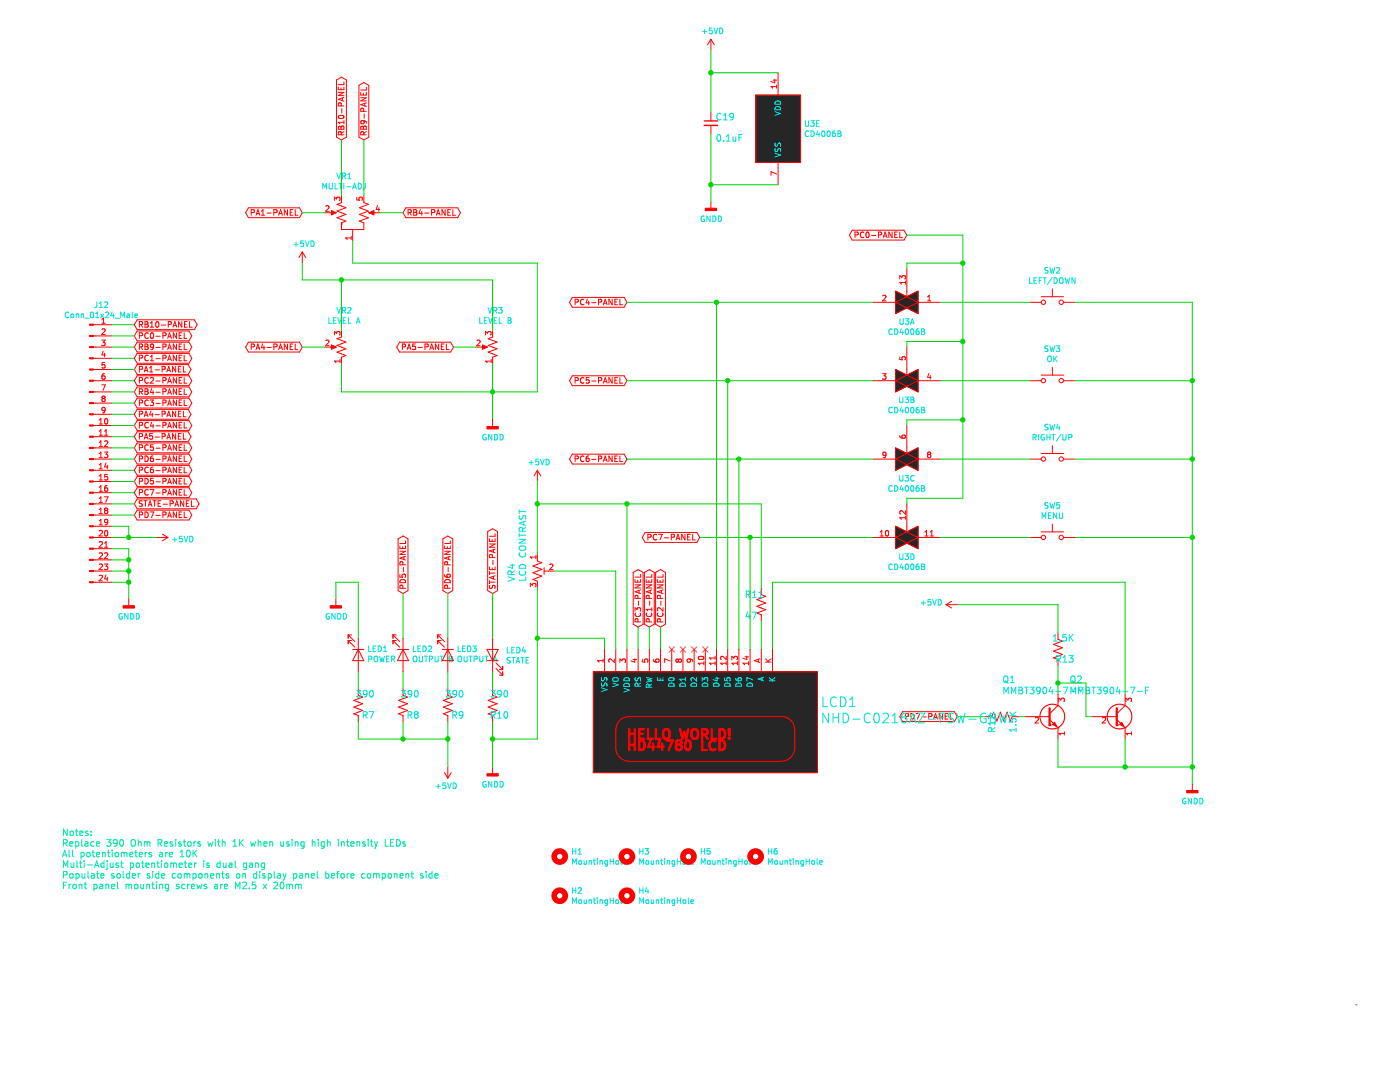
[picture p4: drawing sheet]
EESchema Schematic File Version 4
LIBS:mk312-cache
EELAYER 29 0
EELAYER END
$Descr User 12505 9368
encoding utf-8
Sheet 4 6
Title "Panel Circuit"
Date "2019-05-17"
Rev "1"
Comp ""
Comment1 ""
Comment2 ""
Comment3 ""
Comment4 ""
$EndDescr
Wire Wire Line
	3200 5700 3200 5200
Wire Wire Line
	5400 5800 5400 5700
Wire Wire Line
	4000 6600 3600 6600
Wire Wire Line
	3200 6600 3600 6600
Connection ~ 3600 6600
$Comp
L Device:R_US R?
U 1 1
P 6800 5400
AR Path="/BCDF5D1A" Ref="R?"  Part="1" 
AR Path="/5CB412A8/BCDF5D1A" Ref="R11"  Part="1" 
F 0 "R11" H 6650 5459 59  0000 L BNN
F 1 "47" H 6650 5270 59  0000 L BNN
F 2 "Resistor_SMD:R_0603_1608Metric" H 6800 5400 50  0001 C CNN
F 3 "https://www.mouser.com/datasheet/2/315/AOA0000C331-1141874.pdf" H 6800 5400 50  0001 C CNN
F 4 "Panasonic" H 6800 5400 50  0001 C CNN "Manufacturer_Name"
F 5 "ERJ-PA3F47R0V" H 6800 5400 50  0001 C CNN "Manufacturer_Part_Number"
F 6 "667-ERJ-PA3F47R0V" H 6800 5400 50  0001 C CNN "Mouser Part Number"
	1    6800 5400
	1    0    0    -1  
$EndComp
$Comp
L Device:R_POT_TRIM_US VR?
U 1 1
P 4800 5100
AR Path="/AEDBA381" Ref="VR?"  Part="1" 
AR Path="/5CB412A8/AEDBA381" Ref="VR4"  Part="1" 
F 0 "VR4" V 4600 5000 59  0000 L BNN
F 1 "LCD CONTRAST" V 4700 5000 59  0000 L BNN
F 2 "Potentiometer_SMD:Potentiometer_Bourns_TC33X_Vertical" H 4800 5100 50  0001 C CNN
F 3 "https://www.mouser.com/datasheet/2/54/c33-778219.pdf" H 4800 5100 50  0001 C CNN
F 4 "Bourns" H 4800 5100 50  0001 C CNN "Manufacturer_Name"
F 5 "TC33X-2-103E" H 4800 5100 50  0001 C CNN "Manufacturer_Part_Number"
F 6 "652-TC33X-2-103E" H 4800 5100 50  0001 C CNN "Mouser Part Number"
	1    4800 5100
	1    0    0    -1  
$EndComp
$Comp
L Device:R_US R?
U 1 1
P 4000 6300
AR Path="/D91538FF" Ref="R?"  Part="1" 
AR Path="/5CB412A8/D91538FF" Ref="R9"  Part="1" 
F 0 "R9" H 3850 6359 59  0000 L BNN
F 1 "390" H 3850 6170 59  0000 L BNN
F 2 "Resistor_SMD:R_0603_1608Metric" H 4000 6300 50  0001 C CNN
F 3 "https://www.mouser.com/datasheet/2/315/AOA0000C331-1141874.pdf" H 4000 6300 50  0001 C CNN
F 4 "Panasonic" H 4000 6300 50  0001 C CNN "Manufacturer_Name"
F 5 "ERJ-PA3F3900V" H 4000 6300 50  0001 C CNN "Manufacturer_Part_Number"
F 6 "667-ERJ-PA3F3900V" H 4000 6300 50  0001 C CNN "Mouser Part Number"
	1    4000 6300
	-1   0    0    1   
$EndComp
$Comp
L Device:R_US R?
U 1 1
P 3600 6300
AR Path="/F12CABB7" Ref="R?"  Part="1" 
AR Path="/5CB412A8/F12CABB7" Ref="R8"  Part="1" 
F 0 "R8" H 3450 6359 59  0000 L BNN
F 1 "390" H 3450 6170 59  0000 L BNN
F 2 "Resistor_SMD:R_0603_1608Metric" H 3600 6300 50  0001 C CNN
F 3 "https://www.mouser.com/datasheet/2/315/AOA0000C331-1141874.pdf" H 3600 6300 50  0001 C CNN
F 4 "Panasonic" H 3600 6300 50  0001 C CNN "Manufacturer_Name"
F 5 "ERJ-PA3F3900V" H 3600 6300 50  0001 C CNN "Manufacturer_Part_Number"
F 6 "667-ERJ-PA3F3900V" H 3600 6300 50  0001 C CNN "Mouser Part Number"
	1    3600 6300
	-1   0    0    1   
$EndComp
$Comp
L Device:C_Small C?
U 1 1
P 6350 1100
AR Path="/43BA316E" Ref="C?"  Part="1" 
AR Path="/5CB412A8/43BA316E" Ref="C19"  Part="1" 
F 0 "C19" H 6390 1125 59  0000 L BNN
F 1 "0.1uF" H 6390 935 59  0000 L BNN
F 2 "Capacitor_SMD:C_0402_1005Metric" H 6350 1100 50  0001 C CNN
F 3 "https://www.mouser.com/datasheet/2/281/murata_03122018_GCM_Series-1310150.pdf" H 6350 1100 50  0001 C CNN
F 4 "Murata" H 6350 1100 50  0001 C CNN "Manufacturer_Name"
F 5 "GCM155R71C104JA55D" H 6350 1100 50  0001 C CNN "Manufacturer_Part_Number"
F 6 "81-GCM155R71C104JA5D" H 6350 1100 50  0001 C CNN "Mouser Part Number"
	1    6350 1100
	1    0    0    -1  
$EndComp
$Comp
L Device:R_US R?
U 1 1
P 3200 6300
AR Path="/867FC228" Ref="R?"  Part="1" 
AR Path="/5CB412A8/867FC228" Ref="R7"  Part="1" 
F 0 "R7" H 3050 6359 59  0000 L BNN
F 1 "390" H 3050 6170 59  0000 L BNN
F 2 "Resistor_SMD:R_0603_1608Metric" H 3200 6300 50  0001 C CNN
F 3 "https://www.mouser.com/datasheet/2/315/AOA0000C331-1141874.pdf" H 3200 6300 50  0001 C CNN
F 4 "Panasonic" H 3200 6300 50  0001 C CNN "Manufacturer_Name"
F 5 "ERJ-PA3F3900V" H 3200 6300 50  0001 C CNN "Manufacturer_Part_Number"
F 6 "667-ERJ-PA3F3900V" H 3200 6300 50  0001 C CNN "Mouser Part Number"
	1    3200 6300
	-1   0    0    1   
$EndComp
$Comp
L Transistor_BJT:2N3904 Q?
U 1 1
P 9350 6400
AR Path="/6A33A87D" Ref="Q?"  Part="1" 
AR Path="/5CB412A8/6A33A87D" Ref="Q1"  Part="1" 
F 0 "Q1" H 8950 6700 59  0000 L BNN
F 1 "MMBT3904-7-F" H 8950 6600 59  0000 L BNN
F 2 "Package_TO_SOT_SMD:SOT-23" H 9350 6400 50  0001 C CNN
F 3 "https://www.mouser.com/datasheet/2/115/ds30036-41708.pdf" H 9350 6400 50  0001 C CNN
F 4 "Diodes Incorporated" H 9350 6400 50  0001 C CNN "Manufacturer_Name"
F 5 "MMBT3904-7-F" H 9350 6400 50  0001 C CNN "Manufacturer_Part_Number"
F 6 "621-MMBT3904-F" H 9350 6400 50  0001 C CNN "Mouser Part Number"
	1    9350 6400
	1    0    0    -1  
$EndComp
$Comp
L Transistor_BJT:2N3904 Q?
U 1 1
P 9950 6400
AR Path="/2D2CC871" Ref="Q?"  Part="1" 
AR Path="/5CB412A8/2D2CC871" Ref="Q2"  Part="1" 
F 0 "Q2" H 9550 6700 59  0000 L BNN
F 1 "MMBT3904-7-F" H 9550 6600 59  0000 L BNN
F 2 "Package_TO_SOT_SMD:SOT-23" H 9950 6400 50  0001 C CNN
F 3 "https://www.mouser.com/datasheet/2/115/ds30036-41708.pdf" H 9950 6400 50  0001 C CNN
F 4 "Diodes Incorporated" H 9950 6400 50  0001 C CNN "Manufacturer_Name"
F 5 "MMBT3904-7-F" H 9950 6400 50  0001 C CNN "Manufacturer_Part_Number"
F 6 "621-MMBT3904-F" H 9950 6400 50  0001 C CNN "Mouser Part Number"
	1    9950 6400
	1    0    0    -1  
$EndComp
$Comp
L Device:R_US R?
U 1 1
P 8950 6400
AR Path="/326F79C8" Ref="R?"  Part="1" 
AR Path="/5CB412A8/326F79C8" Ref="R12"  Part="1" 
F 0 "R12" H 8800 6459 59  0000 L BNN
F 1 "1.5K" H 8800 6270 59  0000 L BNN
F 2 "Resistor_SMD:R_0603_1608Metric" H 8950 6400 50  0001 C CNN
F 3 "https://www.mouser.com/datasheet/2/315/AOA0000C331-1141874.pdf" H 8950 6400 50  0001 C CNN
F 4 "Panasonic" H 8950 6400 50  0001 C CNN "Manufacturer_Name"
F 5 "ERJ-PA3F1501V" H 8950 6400 50  0001 C CNN "Manufacturer_Part_Number"
F 6 "667-ERJ-PA3F1501V" H 8950 6400 50  0001 C CNN "Mouser Part Number"
	1    8950 6400
	0    -1   -1   0   
$EndComp
$Comp
L Device:R_US R?
U 1 1
P 9450 5800
AR Path="/EB1BE326" Ref="R?"  Part="1" 
AR Path="/5CB412A8/EB1BE326" Ref="R13"  Part="1" 
F 0 "R13" H 9300 5859 59  0000 L BNN
F 1 "1.5K" H 9300 5670 59  0000 L BNN
F 2 "Resistor_SMD:R_0603_1608Metric" H 9450 5800 50  0001 C CNN
F 3 "https://www.mouser.com/datasheet/2/315/AOA0000C331-1141874.pdf" H 9450 5800 50  0001 C CNN
F 4 "Panasonic" H 9450 5800 50  0001 C CNN "Manufacturer_Name"
F 5 "ERJ-PA3F1501V" H 9450 5800 50  0001 C CNN "Manufacturer_Part_Number"
F 6 "667-ERJ-PA3F1501V" H 9450 5800 50  0001 C CNN "Mouser Part Number"
	1    9450 5800
	-1   0    0    1   
$EndComp
$Comp
L Device:R_US R?
U 1 1
P 4400 6300
AR Path="/88B124BF" Ref="R?"  Part="1" 
AR Path="/5CB412A8/88B124BF" Ref="R10"  Part="1" 
F 0 "R10" H 4250 6359 59  0000 L BNN
F 1 "390" H 4250 6170 59  0000 L BNN
F 2 "Resistor_SMD:R_0603_1608Metric" H 4400 6300 50  0001 C CNN
F 3 "https://www.mouser.com/datasheet/2/315/AOA0000C331-1141874.pdf" H 4400 6300 50  0001 C CNN
F 4 "Panasonic" H 4400 6300 50  0001 C CNN "Manufacturer_Name"
F 5 "ERJ-PA3F3900V" H 4400 6300 50  0001 C CNN "Manufacturer_Part_Number"
F 6 "667-ERJ-PA3F3900V" H 4400 6300 50  0001 C CNN "Mouser Part Number"
	1    4400 6300
	-1   0    0    1   
$EndComp
Text Notes 550  7950 0    59   ~ 0
Notes:\nReplace 390 Ohm Resistors with 1K when using high intensity LEDs\nAll potentiometers are 10K\nMulti-Adjust potentiometer is dual gang\nPopulate solder side components on display panel before component side\nFront panel mounting screws are M2.5 x 20mm
Text GLabel 8100 2100 0    50   BiDi ~ 0
PC0-PANEL
Text GLabel 5600 2700 0    50   BiDi ~ 0
PC4-PANEL
Text GLabel 5600 3400 0    50   BiDi ~ 0
PC5-PANEL
Text GLabel 5600 4100 0    50   BiDi ~ 0
PC6-PANEL
Text GLabel 6250 4800 0    50   BiDi ~ 0
PC7-PANEL
Text GLabel 5700 5600 1    50   BiDi ~ 0
PC3-PANEL
Text GLabel 5900 5600 1    50   BiDi ~ 0
PC2-PANEL
Text GLabel 5800 5600 1    50   BiDi ~ 0
PC1-PANEL
Text GLabel 8550 6400 0    50   BiDi ~ 0
PD7-PANEL
Wire Wire Line
	5700 5800 5700 5600
Wire Wire Line
	5800 5800 5800 5600
Wire Wire Line
	5900 5800 5900 5600
Text GLabel 2700 1900 0    50   BiDi ~ 0
PA1-PANEL
Text GLabel 3600 5300 1    50   BiDi ~ 0
PD5-PANEL
Text GLabel 4000 5300 1    50   BiDi ~ 0
PD6-PANEL
Text GLabel 3050 1250 1    50   BiDi ~ 0
RB10-PANEL
Text GLabel 3250 1250 1    50   BiDi ~ 0
RB9-PANEL
Text GLabel 3600 1900 2    50   BiDi ~ 0
RB4-PANEL
Text GLabel 4400 5300 1    50   BiDi ~ 0
STATE-PANEL
Text GLabel 2700 3100 0    50   BiDi ~ 0
PA4-PANEL
Text GLabel 4050 3100 0    50   BiDi ~ 0
PA5-PANEL
Wire Wire Line
	4000 5300 4000 5700
Wire Wire Line
	3600 5300 3600 5700
Wire Wire Line
	3200 5200 3000 5200
Wire Wire Line
	3000 5200 3000 5350
Wire Wire Line
	4400 5300 4400 5700
Wire Wire Line
	4950 5100 5500 5100
$Comp
L Switch:SW_Push SW2
U 1 1
P 9400 2700
F 0 "SW2" H 9400 2985 50  0000 C CNN
F 1 "LEFT/DOWN" H 9400 2894 50  0000 C CNN
F 2 "mk312-smd-footprints:E-Switch_Tactile_TL1105" H 9400 2900 50  0001 C CNN
F 3 "https://www.mouser.com/datasheet/2/140/XP0214A-1511152.pdf" H 9400 2900 50  0001 C CNN
F 4 "E-Switch" H 9400 2700 50  0001 C CNN "Manufacturer_Name"
F 5 "TL1105SPF160Q" H 9400 2700 50  0001 C CNN "Manufacturer_Part_Number"
F 6 "612-TL1105SP" H 9400 2700 50  0001 C CNN "Mouser Part Number"
	1    9400 2700
	1    0    0    -1  
$EndComp
$Comp
L Switch:SW_Push SW3
U 1 1
P 9400 3400
F 0 "SW3" H 9400 3685 50  0000 C CNN
F 1 "OK" H 9400 3594 50  0000 C CNN
F 2 "mk312-smd-footprints:E-Switch_Tactile_TL1105" H 9400 3600 50  0001 C CNN
F 3 "https://www.mouser.com/datasheet/2/140/XP0214A-1511152.pdf" H 9400 3600 50  0001 C CNN
F 4 "E-Switch" H 9400 3400 50  0001 C CNN "Manufacturer_Name"
F 5 "TL1105SPF160Q" H 9400 3400 50  0001 C CNN "Manufacturer_Part_Number"
F 6 "612-TL1105SP" H 9400 3400 50  0001 C CNN "Mouser Part Number"
	1    9400 3400
	1    0    0    -1  
$EndComp
$Comp
L Switch:SW_Push SW4
U 1 1
P 9400 4100
F 0 "SW4" H 9400 4385 50  0000 C CNN
F 1 "RIGHT/UP" H 9400 4294 50  0000 C CNN
F 2 "mk312-smd-footprints:E-Switch_Tactile_TL1105" H 9400 4300 50  0001 C CNN
F 3 "https://www.mouser.com/datasheet/2/140/XP0214A-1511152.pdf" H 9400 4300 50  0001 C CNN
F 4 "E-Switch" H 9400 4100 50  0001 C CNN "Manufacturer_Name"
F 5 "TL1105SPF160Q" H 9400 4100 50  0001 C CNN "Manufacturer_Part_Number"
F 6 "612-TL1105SP" H 9400 4100 50  0001 C CNN "Mouser Part Number"
	1    9400 4100
	1    0    0    -1  
$EndComp
$Comp
L Switch:SW_Push SW5
U 1 1
P 9400 4800
F 0 "SW5" H 9400 5085 50  0000 C CNN
F 1 "MENU" H 9400 4994 50  0000 C CNN
F 2 "mk312-smd-footprints:E-Switch_Tactile_TL1105" H 9400 5000 50  0001 C CNN
F 3 "https://www.mouser.com/datasheet/2/140/XP0214A-1511152.pdf" H 9400 5000 50  0001 C CNN
F 4 "E-Switch" H 9400 4800 50  0001 C CNN "Manufacturer_Name"
F 5 "TL1105SPF160Q" H 9400 4800 50  0001 C CNN "Manufacturer_Part_Number"
F 6 "612-TL1105SP" H 9400 4800 50  0001 C CNN "Mouser Part Number"
	1    9400 4800
	1    0    0    -1  
$EndComp
$Comp
L Device:LED LED1
U 1 1
P 3200 5850
F 0 "LED1" V 3145 5929 50  0000 L CNN
F 1 "POWER" V 3236 5929 50  0000 L CNN
F 2 "LED_SMD:LED_Cree-PLCC4_3.2x2.8mm_CCW" H 3200 5850 50  0001 C CNN
F 3 "https://www.mouser.com/datasheet/2/90/1410-CLM2D-GPC-BPC-1275496.pdf" H 3200 5850 50  0001 C CNN
F 4 "Cree" H 3200 5850 50  0001 C CNN "Manufacturer_Name"
F 5 "CLM2D-BPC-CWBYA453" H 3200 5850 50  0001 C CNN "Manufacturer_Part_Number"
F 6 "941-CLM2DBPCCWBYA453" H 3200 5850 50  0001 C CNN "Mouser Part Number"
	1    3200 5850
	0    1    1    0   
$EndComp
$Comp
L Device:LED LED2
U 1 1
P 3600 5850
F 0 "LED2" V 3545 5929 50  0000 L CNN
F 1 "OUTPUT B" V 3636 5929 50  0000 L CNN
F 2 "LED_SMD:LED_Cree-PLCC4_3.2x2.8mm_CCW" H 3600 5850 50  0001 C CNN
F 3 "https://www.mouser.com/datasheet/2/90/1410-CLM2D-GPC-BPC-1275496.pdf" H 3600 5850 50  0001 C CNN
F 4 "Cree" H 3600 5850 50  0001 C CNN "Manufacturer_Name"
F 5 "CLM2D-BPC-CWBYA453" H 3600 5850 50  0001 C CNN "Manufacturer_Part_Number"
F 6 "941-CLM2DBPCCWBYA453" H 3600 5850 50  0001 C CNN "Mouser Part Number"
	1    3600 5850
	0    1    1    0   
$EndComp
$Comp
L Device:LED LED3
U 1 1
P 4000 5850
F 0 "LED3" V 3945 5928 50  0000 L CNN
F 1 "OUTPUT A" V 4036 5928 50  0000 L CNN
F 2 "LED_SMD:LED_Cree-PLCC4_3.2x2.8mm_CCW" H 4000 5850 50  0001 C CNN
F 3 "https://www.mouser.com/datasheet/2/90/1410-CLM2D-GPC-BPC-1275496.pdf" H 4000 5850 50  0001 C CNN
F 4 "Cree" H 4000 5850 50  0001 C CNN "Manufacturer_Name"
F 5 "CLM2D-BPC-CWBYA453" H 4000 5850 50  0001 C CNN "Manufacturer_Part_Number"
F 6 "941-CLM2DBPCCWBYA453" H 4000 5850 50  0001 C CNN "Mouser Part Number"
	1    4000 5850
	0    1    1    0   
$EndComp
$Comp
L Device:LED LED4
U 1 1
P 4400 5850
F 0 "LED4" V 4438 5733 50  0000 R CNN
F 1 "STATE" V 4347 5733 50  0000 R CNN
F 2 "LED_SMD:LED_Cree-PLCC4_3.2x2.8mm_CCW" H 4400 5850 50  0001 C CNN
F 3 "https://www.mouser.com/datasheet/2/90/1410-CLM2D-GPC-BPC-1275496.pdf" H 4400 5850 50  0001 C CNN
F 4 "Cree" H 4400 5850 50  0001 C CNN "Manufacturer_Name"
F 5 "CLM2D-BPC-CWBYA453" H 4400 5850 50  0001 C CNN "Manufacturer_Part_Number"
F 6 "941-CLM2DBPCCWBYA453" H 4400 5850 50  0001 C CNN "Mouser Part Number"
	1    4400 5850
	0    -1   -1   0   
$EndComp
$Comp
L mk312:Conn_01x24_Male_Power J?
U 1 1
P 800 4000
AR Path="/5CB40F50/5CE474E7" Ref="J?"  Part="1" 
AR Path="/5CB412A8/5CE474E7" Ref="J12"  Part="1" 
F 0 "J12" H 906 5278 50  0000 C CNN
F 1 "Conn_01x24_Male" H 906 5187 50  0000 C CNN
F 2 "mk312-smd-footprints:HFW24S-2STE1LF" H 800 4000 50  0001 C CNN
F 3 "https://www.mouser.com/datasheet/2/18/hfw_s-2ste1lf-1365432.pdf" H 800 4000 50  0001 C CNN
F 4 "Amphenol FCI" H 800 4000 50  0001 C CNN "Manufacturer_Name"
F 5 "HFW24S-2STE1LF" H 800 4000 50  0001 C CNN "Manufacturer_Part_Number"
F 6 "649-HFW24S-2STE1LF" H 800 4000 50  0001 C CNN "Mouser Part Number"
	1    800  4000
	1    0    0    -1  
$EndComp
Text GLabel 1200 2900 2    50   BiDi ~ 0
RB10-PANEL
Text GLabel 1200 3000 2    50   BiDi ~ 0
PC0-PANEL
Text GLabel 1200 3100 2    50   BiDi ~ 0
RB9-PANEL
Text GLabel 1200 3200 2    50   BiDi ~ 0
PC1-PANEL
Text GLabel 1200 3300 2    50   BiDi ~ 0
PA1-PANEL
Text GLabel 1200 3400 2    50   BiDi ~ 0
PC2-PANEL
Text GLabel 1200 3500 2    50   BiDi ~ 0
RB4-PANEL
Text GLabel 1200 3600 2    50   BiDi ~ 0
PC3-PANEL
Text GLabel 1200 3700 2    50   BiDi ~ 0
PA4-PANEL
Text GLabel 1200 3800 2    50   BiDi ~ 0
PC4-PANEL
Text GLabel 1200 3900 2    50   BiDi ~ 0
PA5-PANEL
Text GLabel 1200 4000 2    50   BiDi ~ 0
PC5-PANEL
Text GLabel 1200 4100 2    50   BiDi ~ 0
PD6-PANEL
Text GLabel 1200 4200 2    50   BiDi ~ 0
PC6-PANEL
Text GLabel 1200 4300 2    50   BiDi ~ 0
PD5-PANEL
Text GLabel 1200 4400 2    50   BiDi ~ 0
PC7-PANEL
Text GLabel 1200 4500 2    50   BiDi ~ 0
STATE-PANEL
Text GLabel 1200 4600 2    50   BiDi ~ 0
PD7-PANEL
Wire Wire Line
	1200 2900 1000 2900
Wire Wire Line
	1200 3000 1000 3000
Wire Wire Line
	1200 3100 1000 3100
Wire Wire Line
	1200 3200 1000 3200
Wire Wire Line
	1200 3300 1000 3300
Wire Wire Line
	1200 3400 1000 3400
Wire Wire Line
	1200 3500 1000 3500
Wire Wire Line
	1200 3600 1000 3600
Wire Wire Line
	1200 3700 1000 3700
Wire Wire Line
	1200 3800 1000 3800
Wire Wire Line
	1200 3900 1000 3900
Wire Wire Line
	1200 4000 1000 4000
Wire Wire Line
	1200 4100 1000 4100
Wire Wire Line
	1200 4200 1000 4200
Wire Wire Line
	1200 4300 1000 4300
Wire Wire Line
	1200 4400 1000 4400
Wire Wire Line
	1200 4500 1000 4500
Wire Wire Line
	1200 4600 1000 4600
Wire Wire Line
	1000 4700 1150 4700
Wire Wire Line
	1150 4700 1150 4800
Wire Wire Line
	1150 4800 1000 4800
Wire Wire Line
	1000 4900 1150 4900
Wire Wire Line
	1150 4900 1150 5000
Wire Wire Line
	1150 5200 1000 5200
Wire Wire Line
	1000 5100 1150 5100
Connection ~ 1150 5100
Wire Wire Line
	1150 5100 1150 5200
Wire Wire Line
	1000 5000 1150 5000
Connection ~ 1150 5000
Wire Wire Line
	1150 5000 1150 5100
Wire Wire Line
	1150 5200 1150 5350
Connection ~ 1150 5200
Wire Wire Line
	4000 6600 4000 6850
Connection ~ 4000 6600
Wire Wire Line
	4800 5250 4800 5700
Wire Wire Line
	4800 4500 4800 4950
Connection ~ 4800 4500
Wire Wire Line
	6900 5200 6900 5800
Wire Wire Line
	9450 6600 9450 6850
Wire Wire Line
	9450 6850 10050 6850
Wire Wire Line
	10650 6850 10650 4800
Wire Wire Line
	9600 2700 10650 2700
Wire Wire Line
	10050 6600 10050 6850
Connection ~ 10050 6850
Wire Wire Line
	10050 6850 10650 6850
Wire Wire Line
	9600 4800 10650 4800
Connection ~ 10650 4800
Wire Wire Line
	10650 4800 10650 4100
Wire Wire Line
	9600 4100 10650 4100
Connection ~ 10650 4100
Wire Wire Line
	9600 3400 10650 3400
Wire Wire Line
	10650 2700 10650 3400
Connection ~ 10650 3400
Wire Wire Line
	10650 3400 10650 4100
Connection ~ 10650 6850
Wire Wire Line
	10050 5200 6900 5200
Wire Wire Line
	10050 5200 10050 6200
Wire Wire Line
	2700 2500 3050 2500
Connection ~ 3050 2500
Wire Wire Line
	3050 2500 4400 2500
Wire Wire Line
	4800 3500 4400 3500
Connection ~ 4400 3500
Wire Wire Line
	4400 3500 4400 3750
$Comp
L 4xxx:4066 U3
U 1 1
P 8100 2700
F 0 "U3" H 8100 2528 50  0000 C CNN
F 1 "CD4006B" H 8100 2437 50  0000 C CNN
F 2 "Package_SO:SOIC-14_3.9x8.7mm_P1.27mm" H 8100 2700 50  0001 C CNN
F 3 "http://www.ti.com/lit/ds/symlink/cd4066b.pdf" H 8100 2700 50  0001 C CNN
F 4 "Texas Instruments" H 8100 2700 50  0001 C CNN "Manufacturer_Name"
F 5 "CD4066BM96" H 8100 2700 50  0001 C CNN "Manufacturer_Part_Number"
F 6 "595-CD4066BM96" H 8100 2700 50  0001 C CNN "Mouser Part Number"
	1    8100 2700
	-1   0    0    -1  
$EndComp
$Comp
L 4xxx:4066 U3
U 2 1
P 8100 3400
F 0 "U3" H 8100 3228 50  0000 C CNN
F 1 "CD4006B" H 8100 3137 50  0000 C CNN
F 2 "Package_SO:SOIC-14_3.9x8.7mm_P1.27mm" H 8100 3400 50  0001 C CNN
F 3 "http://www.ti.com/lit/ds/symlink/cd4066b.pdf" H 8100 3400 50  0001 C CNN
F 4 "Texas Instruments" H 8100 3400 50  0001 C CNN "Manufacturer_Name"
F 5 "CD4066BM96" H 8100 3400 50  0001 C CNN "Manufacturer_Part_Number"
F 6 "595-CD4066BM96" H 8100 3400 50  0001 C CNN "Mouser Part Number"
	2    8100 3400
	-1   0    0    -1  
$EndComp
$Comp
L 4xxx:4066 U3
U 3 1
P 8100 4100
F 0 "U3" H 8100 3928 50  0000 C CNN
F 1 "CD4006B" H 8100 3837 50  0000 C CNN
F 2 "Package_SO:SOIC-14_3.9x8.7mm_P1.27mm" H 8100 4100 50  0001 C CNN
F 3 "http://www.ti.com/lit/ds/symlink/cd4066b.pdf" H 8100 4100 50  0001 C CNN
F 4 "Texas Instruments" H 8100 4100 50  0001 C CNN "Manufacturer_Name"
F 5 "CD4066BM96" H 8100 4100 50  0001 C CNN "Manufacturer_Part_Number"
F 6 "595-CD4066BM96" H 8100 4100 50  0001 C CNN "Mouser Part Number"
	3    8100 4100
	-1   0    0    -1  
$EndComp
$Comp
L 4xxx:4066 U3
U 4 1
P 8100 4800
F 0 "U3" H 8100 4628 50  0000 C CNN
F 1 "CD4006B" H 8100 4537 50  0000 C CNN
F 2 "Package_SO:SOIC-14_3.9x8.7mm_P1.27mm" H 8100 4800 50  0001 C CNN
F 3 "http://www.ti.com/lit/ds/symlink/cd4066b.pdf" H 8100 4800 50  0001 C CNN
F 4 "Texas Instruments" H 8100 4800 50  0001 C CNN "Manufacturer_Name"
F 5 "CD4066BM96" H 8100 4800 50  0001 C CNN "Manufacturer_Part_Number"
F 6 "595-CD4066BM96" H 8100 4800 50  0001 C CNN "Mouser Part Number"
	4    8100 4800
	-1   0    0    -1  
$EndComp
$Comp
L 4xxx:4066 U3
U 5 1
P 6950 1150
F 0 "U3" H 7180 1196 50  0000 L CNN
F 1 "CD4006B" H 7180 1105 50  0000 L CNN
F 2 "Package_SO:SOIC-14_3.9x8.7mm_P1.27mm" H 6950 1150 50  0001 C CNN
F 3 "http://www.ti.com/lit/ds/symlink/cd4066b.pdf" H 6950 1150 50  0001 C CNN
F 4 "Texas Instruments" H 6950 1150 50  0001 C CNN "Manufacturer_Name"
F 5 "CD4066BM96" H 6950 1150 50  0001 C CNN "Manufacturer_Part_Number"
F 6 "595-CD4066BM96" H 6950 1150 50  0001 C CNN "Mouser Part Number"
	5    6950 1150
	1    0    0    -1  
$EndComp
Wire Wire Line
	6600 4100 5600 4100
Wire Wire Line
	6600 4100 6600 5800
Wire Wire Line
	6500 3400 5600 3400
Wire Wire Line
	6500 3400 6500 5800
Wire Wire Line
	6400 2700 5600 2700
Wire Wire Line
	6400 2700 6400 5800
Wire Wire Line
	6400 2700 7800 2700
Connection ~ 6400 2700
Wire Wire Line
	6500 3400 7800 3400
Connection ~ 6500 3400
Wire Wire Line
	6600 4100 7800 4100
Connection ~ 6600 4100
Wire Wire Line
	6250 4800 6700 4800
Connection ~ 6700 4800
Wire Wire Line
	6700 4800 7800 4800
Wire Wire Line
	6700 4800 6700 5800
Wire Wire Line
	8400 2700 9200 2700
Wire Wire Line
	8400 3400 9200 3400
Wire Wire Line
	8400 4100 9200 4100
Wire Wire Line
	8400 4800 9200 4800
Wire Wire Line
	8100 4500 8100 4450
Wire Wire Line
	8100 4450 8600 4450
Wire Wire Line
	8600 4450 8600 3750
Wire Wire Line
	8600 2350 8100 2350
Wire Wire Line
	8100 2350 8100 2400
Wire Wire Line
	8100 3800 8100 3750
Wire Wire Line
	8100 3750 8600 3750
Connection ~ 8600 3750
Wire Wire Line
	8600 3750 8600 3050
Wire Wire Line
	8100 3100 8100 3050
Wire Wire Line
	8100 3050 8600 3050
Connection ~ 8600 3050
Wire Wire Line
	8600 3050 8600 2350
Wire Wire Line
	8600 2350 8600 2100
Wire Wire Line
	8600 2100 8100 2100
Connection ~ 8600 2350
Wire Wire Line
	6350 1000 6350 650 
Wire Wire Line
	6350 650  6950 650 
Wire Wire Line
	6950 1650 6350 1650
Connection ~ 6350 1650
Wire Wire Line
	9450 5400 8550 5400
Connection ~ 1150 4800
$Comp
L power:+5VD #PWR0101
U 1 1
P 1400 4800
F 0 "#PWR0101" H 1400 4650 50  0001 C CNN
F 1 "+5VD" V 1415 4928 50  0000 L CNN
F 2 "" H 1400 4800 50  0001 C CNN
F 3 "" H 1400 4800 50  0001 C CNN
	1    1400 4800
	0    1    1    0   
$EndComp
Wire Wire Line
	1150 4800 1400 4800
$Comp
L power:+5VD #PWR0102
U 1 1
P 4000 6850
F 0 "#PWR0102" H 4000 6700 50  0001 C CNN
F 1 "+5VD" H 4015 7023 50  0000 C CNN
F 2 "" H 4000 6850 50  0001 C CNN
F 3 "" H 4000 6850 50  0001 C CNN
	1    4000 6850
	-1   0    0    1   
$EndComp
$Comp
L power:+5VD #PWR0103
U 1 1
P 8550 5400
F 0 "#PWR0103" H 8550 5250 50  0001 C CNN
F 1 "+5VD" V 8565 5528 50  0000 L CNN
F 2 "" H 8550 5400 50  0001 C CNN
F 3 "" H 8550 5400 50  0001 C CNN
	1    8550 5400
	0    -1   -1   0   
$EndComp
$Comp
L power:+5VD #PWR0104
U 1 1
P 6350 450
F 0 "#PWR0104" H 6350 300 50  0001 C CNN
F 1 "+5VD" H 6365 623 50  0000 C CNN
F 2 "" H 6350 450 50  0001 C CNN
F 3 "" H 6350 450 50  0001 C CNN
	1    6350 450 
	1    0    0    -1  
$EndComp
Wire Wire Line
	6350 650  6350 450 
Connection ~ 6350 650 
$Comp
L power:+5VD #PWR0105
U 1 1
P 2700 2350
F 0 "#PWR0105" H 2700 2200 50  0001 C CNN
F 1 "+5VD" H 2715 2523 50  0000 C CNN
F 2 "" H 2700 2350 50  0001 C CNN
F 3 "" H 2700 2350 50  0001 C CNN
	1    2700 2350
	1    0    0    -1  
$EndComp
Wire Wire Line
	2700 2500 2700 2350
$Comp
L power:+5VD #PWR0106
U 1 1
P 4800 4300
F 0 "#PWR0106" H 4800 4150 50  0001 C CNN
F 1 "+5VD" H 4815 4473 50  0000 C CNN
F 2 "" H 4800 4300 50  0001 C CNN
F 3 "" H 4800 4300 50  0001 C CNN
	1    4800 4300
	1    0    0    -1  
$EndComp
Wire Wire Line
	4800 4500 4800 4300
$Comp
L power:GNDD #PWR0107
U 1 1
P 1150 5350
F 0 "#PWR0107" H 1150 5100 50  0001 C CNN
F 1 "GNDD" H 1154 5195 50  0000 C CNN
F 2 "" H 1150 5350 50  0001 C CNN
F 3 "" H 1150 5350 50  0001 C CNN
	1    1150 5350
	1    0    0    -1  
$EndComp
$Comp
L power:GNDD #PWR0108
U 1 1
P 3000 5350
F 0 "#PWR0108" H 3000 5100 50  0001 C CNN
F 1 "GNDD" H 3004 5195 50  0000 C CNN
F 2 "" H 3000 5350 50  0001 C CNN
F 3 "" H 3000 5350 50  0001 C CNN
	1    3000 5350
	1    0    0    -1  
$EndComp
$Comp
L power:GNDD #PWR0109
U 1 1
P 4400 6850
F 0 "#PWR0109" H 4400 6600 50  0001 C CNN
F 1 "GNDD" H 4404 6695 50  0000 C CNN
F 2 "" H 4400 6850 50  0001 C CNN
F 3 "" H 4400 6850 50  0001 C CNN
	1    4400 6850
	1    0    0    -1  
$EndComp
Wire Wire Line
	4400 6600 4800 6600
Wire Wire Line
	4800 5700 4800 6600
Connection ~ 4800 5700
Wire Wire Line
	4800 5700 5400 5700
Wire Wire Line
	4400 6600 4400 6850
Connection ~ 4400 6600
$Comp
L power:GNDD #PWR0110
U 1 1
P 10650 7000
F 0 "#PWR0110" H 10650 6750 50  0001 C CNN
F 1 "GNDD" H 10654 6845 50  0000 C CNN
F 2 "" H 10650 7000 50  0001 C CNN
F 3 "" H 10650 7000 50  0001 C CNN
	1    10650 7000
	1    0    0    -1  
$EndComp
Wire Wire Line
	10650 6850 10650 7000
$Comp
L power:GNDD #PWR0111
U 1 1
P 6350 1800
F 0 "#PWR0111" H 6350 1550 50  0001 C CNN
F 1 "GNDD" H 6354 1645 50  0000 C CNN
F 2 "" H 6350 1800 50  0001 C CNN
F 3 "" H 6350 1800 50  0001 C CNN
	1    6350 1800
	1    0    0    -1  
$EndComp
Wire Wire Line
	6350 1650 6350 1800
$Comp
L power:GNDD #PWR0112
U 1 1
P 4400 3750
F 0 "#PWR0112" H 4400 3500 50  0001 C CNN
F 1 "GNDD" H 4404 3595 50  0000 C CNN
F 2 "" H 4400 3750 50  0001 C CNN
F 3 "" H 4400 3750 50  0001 C CNN
	1    4400 3750
	1    0    0    -1  
$EndComp
Wire Wire Line
	6350 1200 6350 1650
Wire Wire Line
	6800 4500 6800 5250
Wire Wire Line
	6800 5550 6800 5800
Wire Wire Line
	4400 6450 4400 6600
Wire Wire Line
	4400 6000 4400 6150
Wire Wire Line
	4000 6000 4000 6150
Wire Wire Line
	3600 6000 3600 6150
Wire Wire Line
	3200 6000 3200 6150
Wire Wire Line
	3200 6450 3200 6600
Wire Wire Line
	3600 6450 3600 6600
Wire Wire Line
	4000 6450 4000 6600
Wire Wire Line
	8550 6400 8800 6400
Wire Wire Line
	9450 5400 9450 5650
Wire Wire Line
	9100 6400 9150 6400
Wire Wire Line
	9450 5950 9450 6100
Wire Wire Line
	9750 6400 9700 6400
Wire Wire Line
	9700 6400 9700 6100
Wire Wire Line
	9700 6100 9450 6100
Connection ~ 9450 6100
Wire Wire Line
	9450 6100 9450 6200
$Comp
L mk312:R_POT_DUAL_CHASSIS_US VR1
U 1 1
P 3050 1900
F 0 "VR1" H 3025 2228 50  0000 C CNN
F 1 "MULTI-ADJ" H 3025 2137 50  0000 C CNN
F 2 "mk312-smd-footprints:Potentiometer_Alps_RK09K_Dual_Vertical" H 3050 1900 50  0001 C CNN
F 3 "https://www.mouser.com/datasheet/2/15/RK09K-771158.pdf" H 3050 1900 50  0001 C CNN
F 4 "Alps" H 3050 1900 50  0001 C CNN "Manufacturer_Name"
F 5 "RK09K12C0A8P" H 3050 1900 50  0001 C CNN "Manufacturer_Part_Number"
F 6 "688-RK09K12C0A8P" H 3050 1900 50  0001 C CNN "Mouser Part Number"
	1    3050 1900
	-1   0    0    -1  
$EndComp
$Comp
L mk312:R_POT_CHASSIS_US VR2
U 1 1
P 3050 3100
F 0 "VR2" H 3025 3428 50  0000 C CNN
F 1 "LEVEL A" H 3025 3337 50  0000 C CNN
F 2 "mk312-smd-footprints:Potentiometer_Alps_RK09K_Single_Vertical" H 3050 3100 50  0001 C CNN
F 3 "https://www.mouser.com/datasheet/2/15/RK09K-771158.pdf" H 3050 3100 50  0001 C CNN
F 4 "Alps" H 3050 3100 50  0001 C CNN "Manufacturer_Name"
F 5 "RK09D1130C2P" H 3050 3100 50  0001 C CNN "Manufacturer_Part_Number"
F 6 "688-RK09D1130C2P" H 3050 3100 50  0001 C CNN "Mouser Part Number"
	1    3050 3100
	-1   0    0    -1  
$EndComp
$Comp
L mk312:R_POT_CHASSIS_US VR3
U 1 1
P 4400 3100
F 0 "VR3" H 4375 3428 50  0000 C CNN
F 1 "LEVEL B" H 4375 3337 50  0000 C CNN
F 2 "mk312-smd-footprints:Potentiometer_Alps_RK09K_Single_Vertical" H 4400 3100 50  0001 C CNN
F 3 "https://www.mouser.com/datasheet/2/15/RK09K-771158.pdf" H 4400 3100 50  0001 C CNN
F 4 "Alps" H 4400 3100 50  0001 C CNN "Manufacturer_Name"
F 5 "RK09D1130C2P" H 4400 3100 50  0001 C CNN "Manufacturer_Part_Number"
F 6 "688-RK09D1130C2P" H 4400 3100 50  0001 C CNN "Mouser Part Number"
	1    4400 3100
	-1   0    0    -1  
$EndComp
Wire Wire Line
	3050 1250 3050 1750
Wire Wire Line
	2700 1900 2900 1900
Wire Wire Line
	4050 3100 4250 3100
Wire Wire Line
	4400 3250 4400 3500
Wire Wire Line
	4400 2500 4400 2950
Wire Wire Line
	3050 3250 3050 3500
Wire Wire Line
	2700 3100 2900 3100
Wire Wire Line
	3050 2500 3050 2950
NoConn ~ 6000 5800
NoConn ~ 6100 5800
NoConn ~ 6200 5800
NoConn ~ 6300 5800
$Comp
L mk312:NHD-C0216AZ-FSW-GBW LCD1
U 1 1
P 6300 6500
F 0 "LCD1" H 7328 6731 86  0000 L CNN
F 1 "NHD-C0216AZ-FSW-GBW" H 7328 6586 86  0000 L CNN
F 2 "mk312-smd-footprints:NHD-C0216AZ-FSW-GBW" H 6800 5950 50  0001 C CNN
F 3 "https://www.mouser.com/datasheet/2/291/NHD-C0216AZ-FSW-GBW-31543.pdf" H 6300 6500 50  0001 C CNN
F 4 "Newhaven Display" H 6300 6500 50  0001 C CNN "Manufacturer_Name"
F 5 "NHD-C0216AZ-FSW-GBW" H 6300 6500 50  0001 C CNN "Manufacturer_Part_Number"
F 6 "763-C0216AZ-FSW-GBW" H 6300 6500 50  0001 C CNN "Mouser Part Number"
	1    6300 6500
	1    0    0    -1  
$EndComp
Wire Wire Line
	4800 4500 5600 4500
Wire Wire Line
	5500 5800 5500 5100
Wire Wire Line
	5600 5800 5600 4500
Connection ~ 5600 4500
Wire Wire Line
	5600 4500 6800 4500
Wire Wire Line
	3150 2150 3150 2350
Wire Wire Line
	3150 2350 4800 2350
Wire Wire Line
	3250 1750 3250 1250
Wire Wire Line
	3400 1900 3600 1900
Wire Wire Line
	3050 3500 4400 3500
Wire Wire Line
	4800 2350 4800 3500
$Comp
L Mechanical:MountingHole H1
U 1 1
P 5000 7650
F 0 "H1" H 5100 7696 50  0000 L CNN
F 1 "MountingHole" H 5100 7605 50  0000 L CNN
F 2 "MountingHole:MountingHole_2.7mm_M2.5" H 5000 7650 50  0001 C CNN
F 3 "~" H 5000 7650 50  0001 C CNN
	1    5000 7650
	1    0    0    -1  
$EndComp
$Comp
L Mechanical:MountingHole H3
U 1 1
P 5600 7650
F 0 "H3" H 5700 7696 50  0000 L CNN
F 1 "MountingHole" H 5700 7605 50  0000 L CNN
F 2 "MountingHole:MountingHole_2.7mm_M2.5" H 5600 7650 50  0001 C CNN
F 3 "~" H 5600 7650 50  0001 C CNN
	1    5600 7650
	1    0    0    -1  
$EndComp
$Comp
L Mechanical:MountingHole H5
U 1 1
P 6150 7650
F 0 "H5" H 6250 7696 50  0000 L CNN
F 1 "MountingHole" H 6250 7605 50  0000 L CNN
F 2 "MountingHole:MountingHole_2.7mm_M2.5" H 6150 7650 50  0001 C CNN
F 3 "~" H 6150 7650 50  0001 C CNN
	1    6150 7650
	1    0    0    -1  
$EndComp
$Comp
L Mechanical:MountingHole H6
U 1 1
P 6750 7650
F 0 "H6" H 6850 7696 50  0000 L CNN
F 1 "MountingHole" H 6850 7605 50  0000 L CNN
F 2 "MountingHole:MountingHole_2.7mm_M2.5" H 6750 7650 50  0001 C CNN
F 3 "~" H 6750 7650 50  0001 C CNN
	1    6750 7650
	1    0    0    -1  
$EndComp
$Comp
L Mechanical:MountingHole H2
U 1 1
P 5000 8000
F 0 "H2" H 5100 8046 50  0000 L CNN
F 1 "MountingHole" H 5100 7955 50  0000 L CNN
F 2 "MountingHole:MountingHole_2.7mm_M2.5" H 5000 8000 50  0001 C CNN
F 3 "~" H 5000 8000 50  0001 C CNN
	1    5000 8000
	1    0    0    -1  
$EndComp
$Comp
L Mechanical:MountingHole H4
U 1 1
P 5600 8000
F 0 "H4" H 5700 8046 50  0000 L CNN
F 1 "MountingHole" H 5700 7955 50  0000 L CNN
F 2 "MountingHole:MountingHole_2.7mm_M2.5" H 5600 8000 50  0001 C CNN
F 3 "~" H 5600 8000 50  0001 C CNN
	1    5600 8000
	1    0    0    -1  
$EndComp
$EndSCHEMATC
